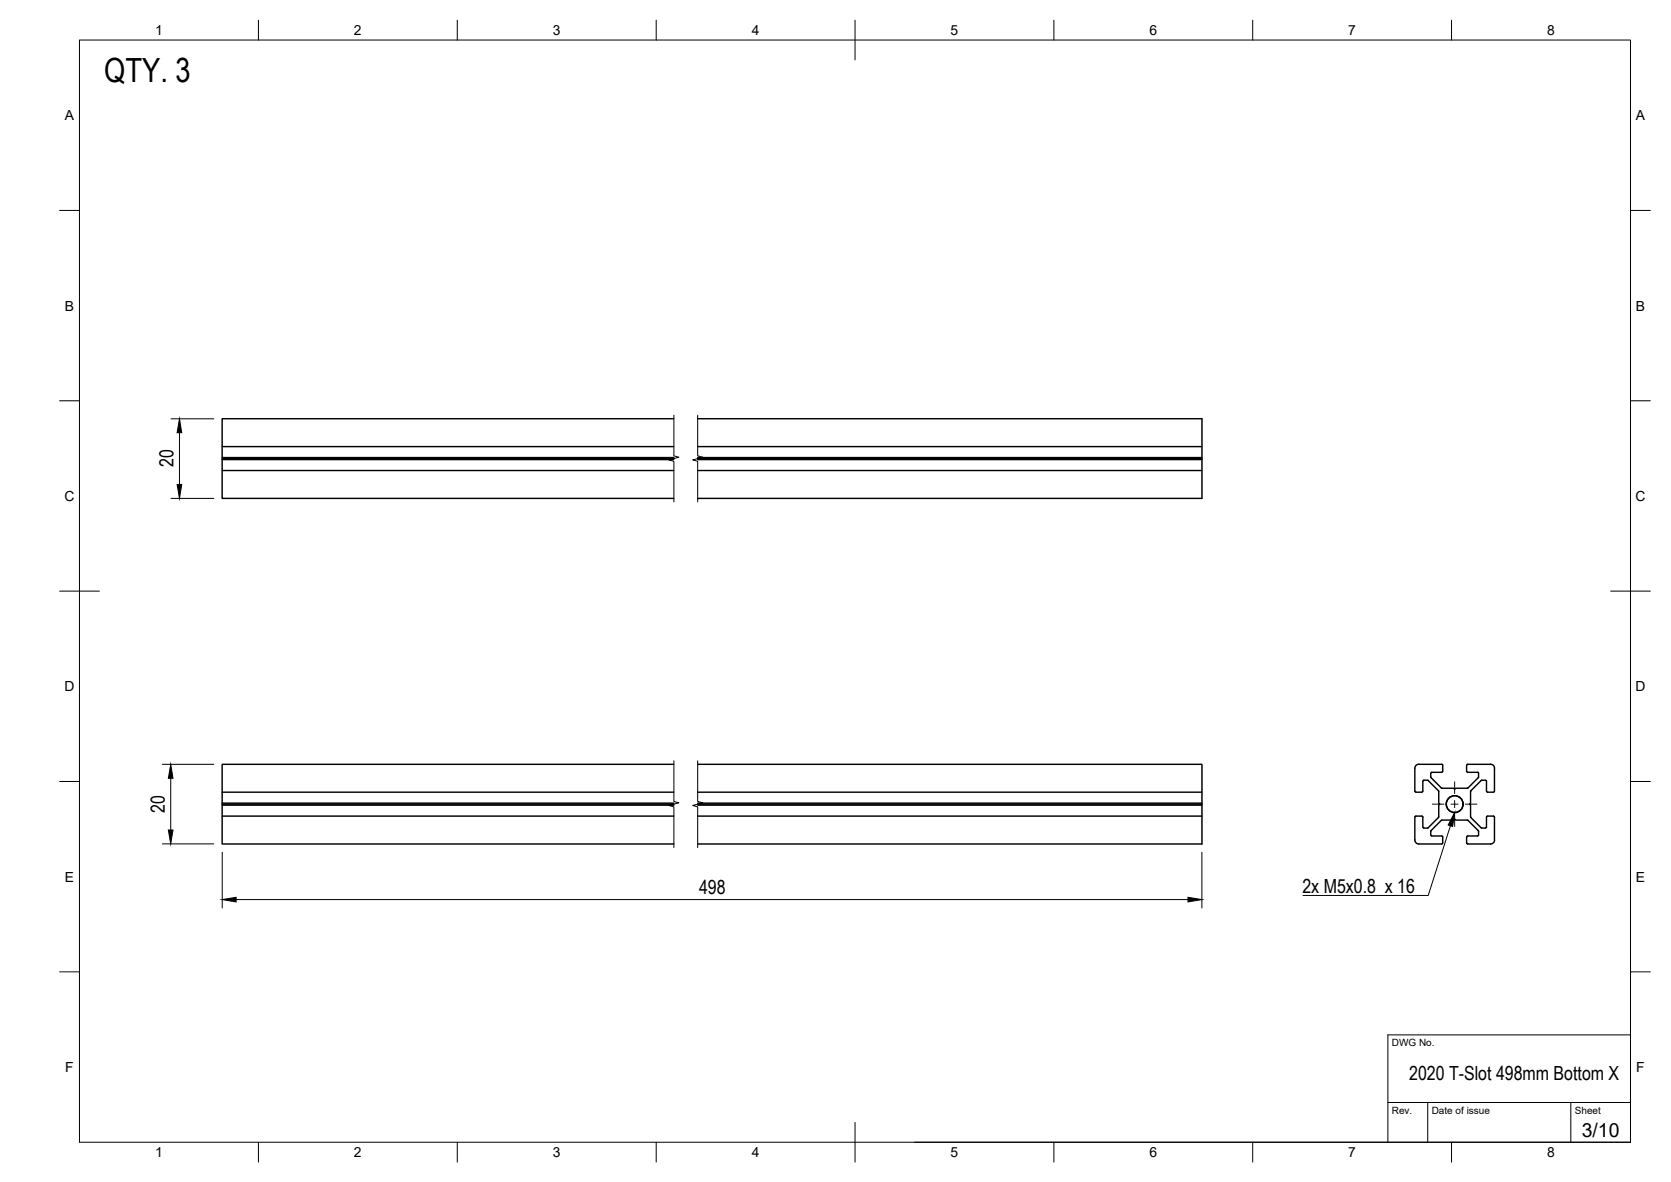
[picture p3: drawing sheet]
<svg xmlns="http://www.w3.org/2000/svg" width="420mm" height="297mm" viewBox="0 0 420 297" stroke-linecap="round" stroke-linejoin="round" font-family="sans-serif">
<!-- layer: Visible -->
<g fill="none" stroke="#000" stroke-width=".36">
<path d="M55.9 112.2v2.8h113.5M55.9 115v.2h113.5M55.9 115.2v.3h113.5M55.9 115.5v2.7h113.5M55.9 118.2v7.1h113.5M169.4 105.2h-113.5v7h113.5M175.4 105.2h126.8v20.1h-126.8M175.4 115h126.8M175.4 115.2h126.8M175.4 115.5h126.8M175.4 118.2h126.8M175.4 112.2h126.8"/>
<path d="M55.9 199.1v2.7h113.5M169.4 192.1h-113.5v7h113.5M175.4 192.1h126.8v20h-126.8M175.4 199.1h126.8M355.8 198.8l.2 .3M356.7 192.1h5.8l.3 .2M356.8 192.1a1.01 1.01 0 0 0-1.1 1v5.7M357.8 196.3l-.1 2.7-1.7 .1M358 196.1h1.1M358 196.1l-.2 .2M359.1 196.2l2.6 2.6 .1 3 .2 .3-.2 .2v3l-2.7 2.7-1.1 .1M359.7 194.3l.1 1.1 2.7 2.6 3 .1 .3 .2 .2-.2h3"/>
<path d="M362.5 194.1h-2.5l-.2 .2M362.8 193.8l-.3 .3M362.8 192.3v1.5M368.8 192.3v1.5M368.8 193.8l.2 .3M369 194.1h2.5l.3 .2M369 192.1h5.8M369 192.1l-.2 .2M369.8 198.9v2.9l-.3 .3 .3 .2v3M371.8 194.3v1.1l-2.8 2.7M372.4 196.2l-2.6 2.7M374.8 192.1a1.01 1.01 0 0 1 1 1l-.1 5.9h-1.8l-.2-2.9h-1.3"/>
<path d="M55.9 201.8v.3h113.5M55.9 202.1v.2h113.5M55.9 202.3v2.8h113.5M55.9 205.1v7h113.5M175.4 201.8h126.8M175.4 202.1h126.8M175.4 202.3h126.8M175.4 205.1h126.8M355.7 205.3v5.8a1.01 1.01 0 0 0 1 1l6-.1v-1.8l-2.9-.2v-1.3M356 205.1l1.7 .1 .1 2.6M356 205.1l-.2 .2M357.8 207.8l.2 .3"/>
<path d="M368.8 210.3v1.5M368.8 211.8l.2 .3M369 206.1h-3l-.2-.3-.3 .3h-3l-2.7 2.6M369 206.1l2.7 2.6M369 210.1l-.2 .2M369.8 205.3l2.6 2.7 1.1 .1 .3-.3 .1-2.6h1.8l.1 5.9a.97 .97 0 0 1-1 1h-5.8M371.7 208.7v1.3l-2.7 .1"/>
<circle cx="365.8" cy="202.1" r="2.11"/>
<circle cx="365.8" cy="202.1" r="2.13"/>
</g>
<!-- layer: BORDER -->
<g fill="none" stroke="#000" stroke-width=".25">
<path d="M20 10.1h390v276.9h-390zM65 5.1v5M115 5.1v5M165 5.1v5M215 5.1v10M265 5.1v5M315 5.1v5M365 5.1v5M15 52.9h5M410 52.9h5M15 100.7h5M410 100.7h5"/>
<path d="M15 148.6h10M405 148.6h10M15 196.4h5M410 196.4h5M15 244.2h5M410 244.2h5M65 287v5M115 287v5M165 287v5M215 282.1v9.9M265 287v5M315 287v5"/>
<path d="M365 287v5"/>
</g>
<!-- layer: TITLEBLOCK -->
<path d="M410 240.1v46.9h-180M349 277.1h61M359 277.1v9.9M395 277.1v9.9M410 260.1h-61v26.9" fill="none" stroke="#000" stroke-width=".25"/>
<!-- layer: Break Lines -->
<path d="M169.4 104.3v10.3l1.3 .3-2.5 .7 1.2 .3v10.2M175.4 104.3v10.3l1.3 .3-2.5 .7 1.2 .3v10.2M169.4 191.2v10.2l1.3 .3-2.5 .7 1.2 .4v10.2M175.4 191.2v10.2l1.3 .3-2.5 .7 1.2 .4v10.2" fill="none" stroke="#000" stroke-width=".25"/>
<!-- layer: FD_Dimensions -->
<path d="M43 105.2h10.8M45.1 108.7v13M43 125.3h10.8M40.8 192.1h13M42.9 195.6v13M40.8 212.1h13M55.9 214.2v14M302.2 214.2v14M59.4 226.1h239.3" fill="none" stroke="#000" stroke-width=".25"/>
<path d="M45.1 105.2l.6 3.5h-1.2zM44.5 121.7h1.2l-.6 3.6zM42.9 192.1l.6 3.5h-1.2zM42.3 208.6h1.2l-.6 3.5zM55.9 226.1l3.5-.6v1.2zM298.7 225.5l3.5 .6-3.5 .6z" fill="#000" stroke="#000" stroke-width=".25"/>
<!-- layer: Hole Notes -->
<path d="M365.8 204.2l-.5 3.5-1.2-.4z" fill="#000" stroke="#000" stroke-width=".25"/>
<path d="M364.7 207.5l-5.6 17.5h-31.5" fill="none" stroke="#000" stroke-width=".25"/>
<!-- layer: Smart Centers -->
<path d="M365.8 196.5v2.9M360.2 202.1h2.9M364.9 202.1h1.7M365.8 201.2v1.8M365.8 204.8v2.9M368.4 202.1h2.9" fill="none" stroke="#000" stroke-width=".25"/>
<text font-size="8.4" x="26.2" y="20.5">QTY. 3</text>
<g font-size="4.9">
<text x="43.7" y="117.4" transform="rotate(-90 43.7 117.4)">20</text>
<text x="41.5" y="204.3" transform="rotate(-90 41.5 204.3)">20</text>
<text x="175.8" y="224.6">498</text>
<text x="327.5" y="224.3">2x M5x0.8 x 16</text>
<text x="354.3" y="271.3">2020 T-Slot 498mm Bottom X</text>
<text x="397.7" y="285.7">3/10</text>
</g>
<g font-size="3.5">
<text x="39" y="8.8">1</text>
<text x="89" y="8.8">2</text>
<text x="139" y="8.8">3</text>
<text x="189" y="8.8">4</text>
<text x="239" y="8.8">5</text>
<text x="289" y="8.8">6</text>
<text x="339" y="8.8">7</text>
<text x="389" y="8.8">8</text>
<text x="16.3" y="30.2">A</text>
<text x="411.3" y="30.2">A</text>
<text x="16.3" y="78">B</text>
<text x="411.3" y="78">B</text>
<text x="16.2" y="125.9">C</text>
<text x="411.2" y="125.9">C</text>
<text x="16.2" y="173.7">D</text>
<text x="411.2" y="173.7">D</text>
<text x="16.3" y="221.6">E</text>
<text x="411.3" y="221.6">E</text>
<text x="16.4" y="269.4">F</text>
<text x="411.4" y="269.4">F</text>
<text x="39" y="290.8">1</text>
<text x="89" y="290.8">2</text>
<text x="139" y="290.8">3</text>
<text x="189" y="290.8">4</text>
<text x="239" y="290.8">5</text>
<text x="289" y="290.8">6</text>
<text x="339" y="290.8">7</text>
<text x="389" y="290.8">8</text>
</g>
<g font-size="2.5">
<text x="350" y="262.9">DWG No.</text>
<text x="350" y="279.9">Rev.</text>
<text x="360" y="279.9">Date of issue</text>
<text x="396" y="279.9">Sheet</text>
</g>
</svg>
